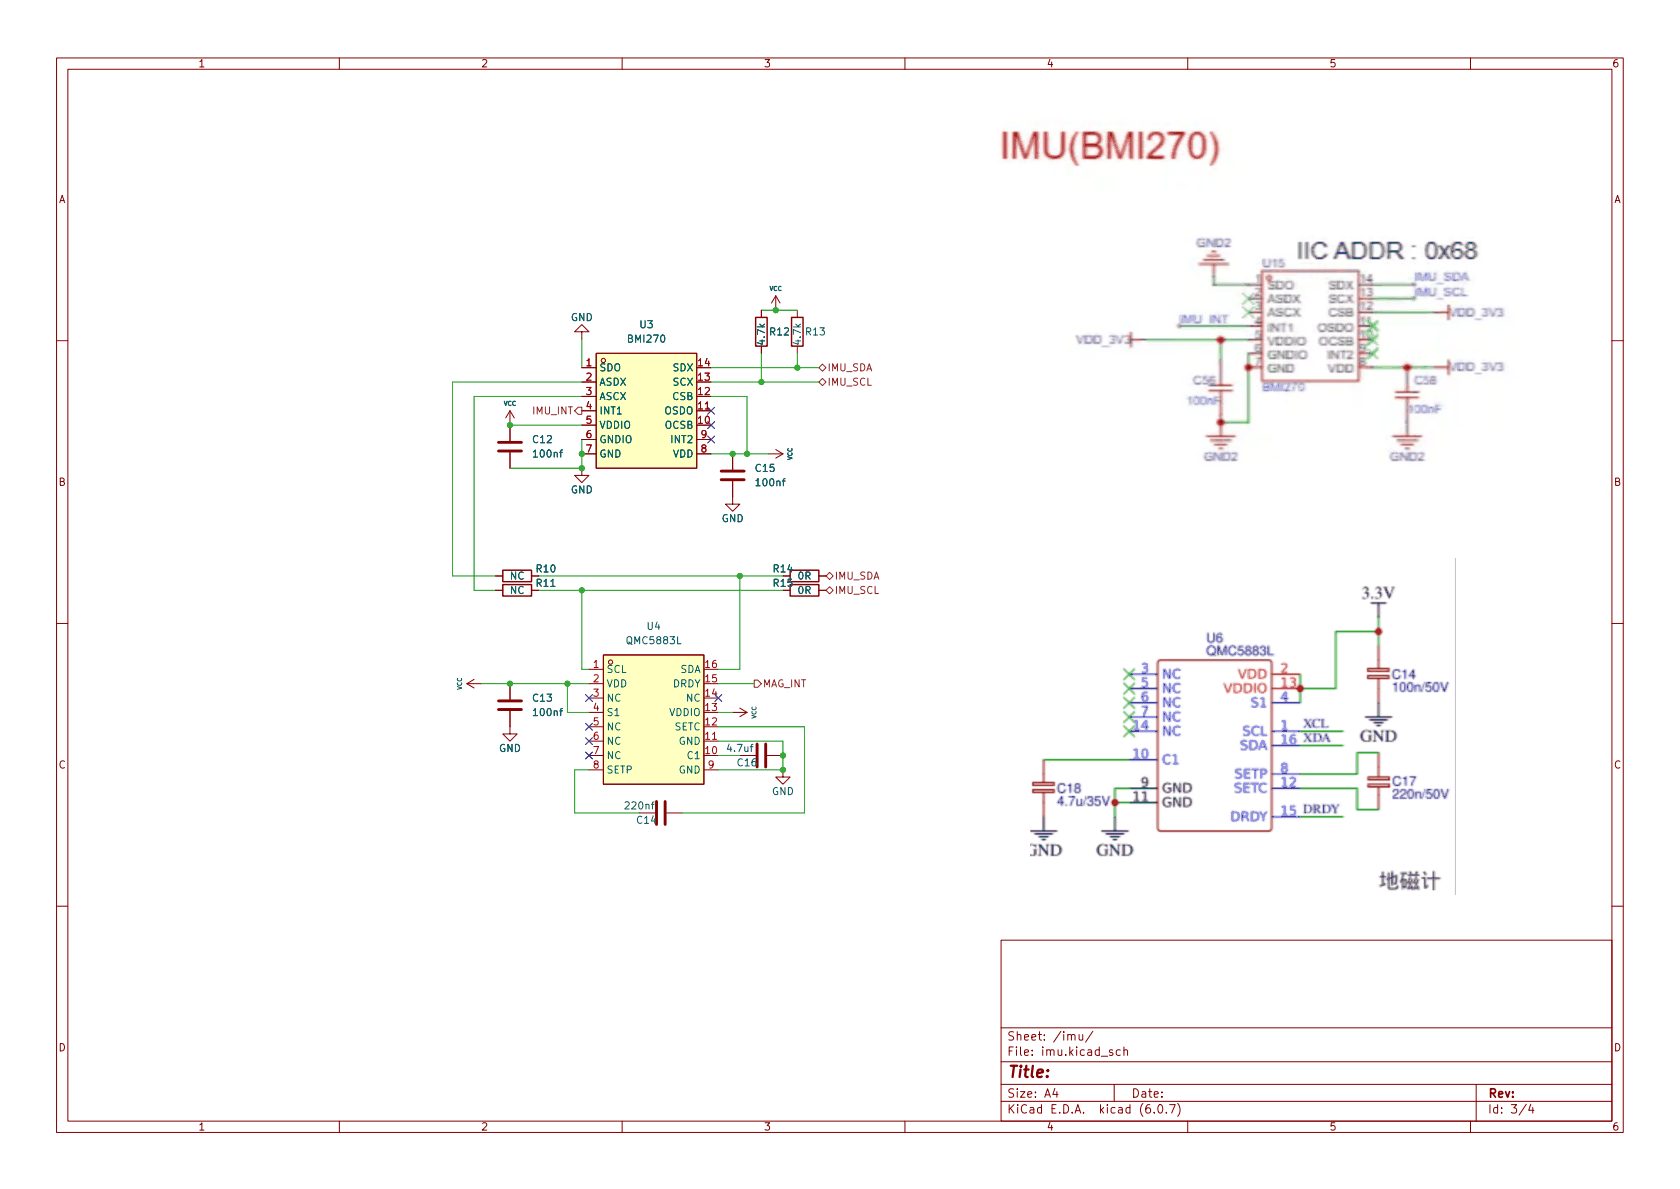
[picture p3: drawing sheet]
(kicad_sch (version 20211123) (generator eeschema)

 (paper "A4")

 (lib_symbols
  (symbol "Device:C" (pin_numbers hide) (pin_names (offset 0.254)) (in_bom yes) (on_board yes)
   (property "Reference" "C" (id 0) (at 0.635 2.54 0) (effects (font (size 1.27 1.27)) (justify left)))
   (property "Value" "C" (id 1) (at 0.635 -2.54 0) (effects (font (size 1.27 1.27)) (justify left)))
   (property "Footprint" "" (id 2) (at 0.9652 -3.81 0) (effects (font (size 1.27 1.27)) hide))
   (property "Datasheet" "~" (id 3) (at 0 0 0) (effects (font (size 1.27 1.27)) hide))
   (symbol "C_0_1"
    (polyline (pts (xy -2.032 -0.762) (xy 2.032 -0.762)) (stroke (width 0.508) (type default) (color 0 0 0 0)) (fill (type none)))
    (polyline (pts (xy -2.032 0.762) (xy 2.032 0.762)) (stroke (width 0.508) (type default) (color 0 0 0 0)) (fill (type none))))
   (symbol "C_1_1"
    (pin passive line (at 0 3.81 270) (length 2.794) (name "~" (effects (font (size 1.27 1.27)))) (number "1" (effects (font (size 1.27 1.27)))))
    (pin passive line (at 0 -3.81 90) (length 2.794) (name "~" (effects (font (size 1.27 1.27)))) (number "2" (effects (font (size 1.27 1.27)))))))
  (symbol "Device:R" (pin_numbers hide) (pin_names (offset 0)) (in_bom yes) (on_board yes)
   (property "Reference" "R" (id 0) (at 2.032 0 90) (effects (font (size 1.27 1.27))))
   (property "Value" "R" (id 1) (at 0 0 90) (effects (font (size 1.27 1.27))))
   (property "Footprint" "" (id 2) (at -1.778 0 90) (effects (font (size 1.27 1.27)) hide))
   (property "Datasheet" "~" (id 3) (at 0 0 0) (effects (font (size 1.27 1.27)) hide))
   (symbol "R_0_1"
    (rectangle (start -1.016 -2.54) (end 1.016 2.54) (stroke (width 0.254) (type default) (color 0 0 0 0)) (fill (type none))))
   (symbol "R_1_1"
    (pin passive line (at 0 3.81 270) (length 1.27) (name "~" (effects (font (size 1.27 1.27)))) (number "1" (effects (font (size 1.27 1.27)))))
    (pin passive line (at 0 -3.81 90) (length 1.27) (name "~" (effects (font (size 1.27 1.27)))) (number "2" (effects (font (size 1.27 1.27)))))))
  (symbol "easyeda2kicad:BMI270" (in_bom yes) (on_board yes)
   (property "Reference" "U" (id 0) (at 0 12.7 0) (effects (font (size 1.27 1.27))))
   (property "Value" "BMI270" (id 1) (at 0 -12.7 0) (effects (font (size 1.27 1.27))))
   (property "Footprint" "easyeda2kicad:LGA-14_L3.0-W2.5-P0.50-BR" (id 2) (at 0 -15.24 0) (effects (font (size 1.27 1.27)) hide))
   (property "Datasheet" "" (id 3) (at 0 0 0) (effects (font (size 1.27 1.27)) hide))
   (property "LCSC Part" "C2836813" (id 4) (at 0 -17.78 0) (effects (font (size 1.27 1.27)) hide))
   (symbol "BMI270_0_1"
    (rectangle (start -8.89 10.16) (end 8.89 -10.16) (stroke (width 0) (type default) (color 0 0 0 0)) (fill (type background)))
    (circle (center -7.62 8.89) (radius 0.38) (stroke (width 0) (type default) (color 0 0 0 0)) (fill (type none)))
    (pin bidirectional line (at -11.43 7.62 0) (length 2.54) (name "SDO" (effects (font (size 1.27 1.27)))) (number "1" (effects (font (size 1.27 1.27)))))
    (pin bidirectional line (at 11.43 -2.54 180) (length 2.54) (name "OCSB" (effects (font (size 1.27 1.27)))) (number "10" (effects (font (size 1.27 1.27)))))
    (pin bidirectional line (at 11.43 0 180) (length 2.54) (name "OSDO" (effects (font (size 1.27 1.27)))) (number "11" (effects (font (size 1.27 1.27)))))
    (pin bidirectional line (at 11.43 2.54 180) (length 2.54) (name "CSB" (effects (font (size 1.27 1.27)))) (number "12" (effects (font (size 1.27 1.27)))))
    (pin bidirectional line (at 11.43 5.08 180) (length 2.54) (name "SCX" (effects (font (size 1.27 1.27)))) (number "13" (effects (font (size 1.27 1.27)))))
    (pin bidirectional line (at 11.43 7.62 180) (length 2.54) (name "SDX" (effects (font (size 1.27 1.27)))) (number "14" (effects (font (size 1.27 1.27)))))
    (pin bidirectional line (at -11.43 5.08 0) (length 2.54) (name "ASDX" (effects (font (size 1.27 1.27)))) (number "2" (effects (font (size 1.27 1.27)))))
    (pin bidirectional line (at -11.43 2.54 0) (length 2.54) (name "ASCX" (effects (font (size 1.27 1.27)))) (number "3" (effects (font (size 1.27 1.27)))))
    (pin output line (at -11.43 0 0) (length 2.54) (name "INT1" (effects (font (size 1.27 1.27)))) (number "4" (effects (font (size 1.27 1.27)))))
    (pin power_in line (at -11.43 -2.54 0) (length 2.54) (name "VDDIO" (effects (font (size 1.27 1.27)))) (number "5" (effects (font (size 1.27 1.27)))))
    (pin power_in line (at -11.43 -5.08 0) (length 2.54) (name "GNDIO" (effects (font (size 1.27 1.27)))) (number "6" (effects (font (size 1.27 1.27)))))
    (pin power_in line (at -11.43 -7.62 0) (length 2.54) (name "GND" (effects (font (size 1.27 1.27)))) (number "7" (effects (font (size 1.27 1.27)))))
    (pin power_in line (at 11.43 -7.62 180) (length 2.54) (name "VDD" (effects (font (size 1.27 1.27)))) (number "8" (effects (font (size 1.27 1.27)))))
    (pin output line (at 11.43 -5.08 180) (length 2.54) (name "INT2" (effects (font (size 1.27 1.27)))) (number "9" (effects (font (size 1.27 1.27)))))))
  (symbol "easyeda2kicad:QMC5883L" (in_bom yes) (on_board yes)
   (property "Reference" "U" (id 0) (at 0 13.97 0) (effects (font (size 1.27 1.27))))
   (property "Value" "QMC5883L" (id 1) (at 0 -13.97 0) (effects (font (size 1.27 1.27))))
   (property "Footprint" "easyeda2kicad:LGA-16_L3.0-W3.0-P0.50-BL_SQ" (id 2) (at 0 -16.51 0) (effects (font (size 1.27 1.27)) hide))
   (property "Datasheet" "" (id 3) (at 0 0 0) (effects (font (size 1.27 1.27)) hide))
   (property "LCSC Part" "C976032" (id 4) (at 0 -19.05 0) (effects (font (size 1.27 1.27)) hide))
   (symbol "QMC5883L_0_1"
    (rectangle (start -8.89 11.43) (end 8.89 -11.43) (stroke (width 0) (type default) (color 0 0 0 0)) (fill (type background)))
    (circle (center -7.62 10.16) (radius 0.38) (stroke (width 0) (type default) (color 0 0 0 0)) (fill (type none)))
    (pin bidirectional line (at -11.43 8.89 0) (length 2.54) (name "SCL" (effects (font (size 1.27 1.27)))) (number "1" (effects (font (size 1.27 1.27)))))
    (pin passive line (at 11.43 -6.35 180) (length 2.54) (name "C1" (effects (font (size 1.27 1.27)))) (number "10" (effects (font (size 1.27 1.27)))))
    (pin power_in line (at 11.43 -3.81 180) (length 2.54) (name "GND" (effects (font (size 1.27 1.27)))) (number "11" (effects (font (size 1.27 1.27)))))
    (pin passive line (at 11.43 -1.27 180) (length 2.54) (name "SETC" (effects (font (size 1.27 1.27)))) (number "12" (effects (font (size 1.27 1.27)))))
    (pin power_in line (at 11.43 1.27 180) (length 2.54) (name "VDDIO" (effects (font (size 1.27 1.27)))) (number "13" (effects (font (size 1.27 1.27)))))
    (pin unspecified line (at 11.43 3.81 180) (length 2.54) (name "NC" (effects (font (size 1.27 1.27)))) (number "14" (effects (font (size 1.27 1.27)))))
    (pin output line (at 11.43 6.35 180) (length 2.54) (name "DRDY" (effects (font (size 1.27 1.27)))) (number "15" (effects (font (size 1.27 1.27)))))
    (pin bidirectional line (at 11.43 8.89 180) (length 2.54) (name "SDA" (effects (font (size 1.27 1.27)))) (number "16" (effects (font (size 1.27 1.27)))))
    (pin power_in line (at -11.43 6.35 0) (length 2.54) (name "VDD" (effects (font (size 1.27 1.27)))) (number "2" (effects (font (size 1.27 1.27)))))
    (pin unspecified line (at -11.43 3.81 0) (length 2.54) (name "NC" (effects (font (size 1.27 1.27)))) (number "3" (effects (font (size 1.27 1.27)))))
    (pin bidirectional line (at -11.43 1.27 0) (length 2.54) (name "S1" (effects (font (size 1.27 1.27)))) (number "4" (effects (font (size 1.27 1.27)))))
    (pin unspecified line (at -11.43 -1.27 0) (length 2.54) (name "NC" (effects (font (size 1.27 1.27)))) (number "5" (effects (font (size 1.27 1.27)))))
    (pin unspecified line (at -11.43 -3.81 0) (length 2.54) (name "NC" (effects (font (size 1.27 1.27)))) (number "6" (effects (font (size 1.27 1.27)))))
    (pin unspecified line (at -11.43 -6.35 0) (length 2.54) (name "NC" (effects (font (size 1.27 1.27)))) (number "7" (effects (font (size 1.27 1.27)))))
    (pin passive line (at -11.43 -8.89 0) (length 2.54) (name "SETP" (effects (font (size 1.27 1.27)))) (number "8" (effects (font (size 1.27 1.27)))))
    (pin power_in line (at 11.43 -8.89 180) (length 2.54) (name "GND" (effects (font (size 1.27 1.27)))) (number "9" (effects (font (size 1.27 1.27)))))))
  (symbol "power:GND" (power) (pin_names (offset 0)) (in_bom yes) (on_board yes)
   (property "Reference" "#PWR" (id 0) (at 0 -6.35 0) (effects (font (size 1.27 1.27)) hide))
   (property "Value" "GND" (id 1) (at 0 -3.81 0) (effects (font (size 1.27 1.27))))
   (property "Footprint" "" (id 2) (at 0 0 0) (effects (font (size 1.27 1.27)) hide))
   (property "Datasheet" "" (id 3) (at 0 0 0) (effects (font (size 1.27 1.27)) hide))
   (symbol "GND_0_1"
    (polyline (pts (xy 0 0) (xy 0 -1.27) (xy 1.27 -1.27) (xy 0 -2.54) (xy -1.27 -1.27) (xy 0 -1.27)) (stroke (width 0) (type default) (color 0 0 0 0)) (fill (type none))))
   (symbol "GND_1_1"
    (pin power_in line (at 0 0 270) (length 0) hide (name "GND" (effects (font (size 1.27 1.27)))) (number "1" (effects (font (size 1.27 1.27)))))))
  (symbol "power:VCC" (power) (pin_names (offset 0)) (in_bom yes) (on_board yes)
   (property "Reference" "#PWR" (id 0) (at 0 -3.81 0) (effects (font (size 1.27 1.27)) hide))
   (property "Value" "VCC" (id 1) (at 0 3.81 0) (effects (font (size 1.27 1.27))))
   (property "Footprint" "" (id 2) (at 0 0 0) (effects (font (size 1.27 1.27)) hide))
   (property "Datasheet" "" (id 3) (at 0 0 0) (effects (font (size 1.27 1.27)) hide))
   (symbol "VCC_0_1"
    (polyline (pts (xy -0.762 1.27) (xy 0 2.54)) (stroke (width 0) (type default) (color 0 0 0 0)) (fill (type none)))
    (polyline (pts (xy 0 0) (xy 0 2.54)) (stroke (width 0) (type default) (color 0 0 0 0)) (fill (type none)))
    (polyline (pts (xy 0 2.54) (xy 0.762 1.27)) (stroke (width 0) (type default) (color 0 0 0 0)) (fill (type none))))
   (symbol "VCC_1_1"
    (pin power_in line (at 0 0 90) (length 0) hide (name "VCC" (effects (font (size 1.27 1.27)))) (number "1" (effects (font (size 1.27 1.27))))))))

 (junction (at 134.62 67.31) (diameter 0) (color 0 0 0 0))
 (junction (at 137.16 54.61) (diameter 0) (color 0 0 0 0))
 (junction (at 132.08 80.01) (diameter 0) (color 0 0 0 0))
 (junction (at 100.33 120.65) (diameter 0) (color 0 0 0 0))
 (junction (at 138.43 133.35) (diameter 0) (color 0 0 0 0))
 (junction (at 102.87 104.14) (diameter 0) (color 0 0 0 0))
 (junction (at 102.87 82.55) (diameter 0) (color 0 0 0 0))
 (junction (at 90.17 74.93) (diameter 0) (color 0 0 0 0))
 (junction (at 102.87 80.01) (diameter 0) (color 0 0 0 0))
 (junction (at 138.43 135.89) (diameter 0) (color 0 0 0 0))
 (junction (at 90.17 120.65) (diameter 0) (color 0 0 0 0))
 (junction (at 140.97 64.77) (diameter 0) (color 0 0 0 0))
 (junction (at 130.81 101.6) (diameter 0) (color 0 0 0 0))
 (junction (at 129.54 80.01) (diameter 0) (color 0 0 0 0))

 (no_connect (at 125.73 77.47))
 (no_connect (at 125.73 72.39))
 (no_connect (at 125.73 74.93))
 (no_connect (at 127 123.19))
 (no_connect (at 104.14 128.27))
 (no_connect (at 104.14 123.19))
 (no_connect (at 104.14 130.81))
 (no_connect (at 104.14 133.35))

 (wire (pts (xy 95.25 104.14) (xy 102.87 104.14)) (stroke (width 0) (type default) (color 0 0 0 0)))
 (wire (pts (xy 127 118.11) (xy 130.81 118.11)) (stroke (width 0) (type default) (color 0 0 0 0)))
 (wire (pts (xy 140.97 62.23) (xy 140.97 64.77)) (stroke (width 0) (type default) (color 0 0 0 0)))
 (wire (pts (xy 132.08 69.85) (xy 132.08 80.01)) (stroke (width 0) (type default) (color 0 0 0 0)))
 (wire (pts (xy 129.54 80.01) (xy 132.08 80.01)) (stroke (width 0) (type default) (color 0 0 0 0)))
 (wire (pts (xy 85.09 120.65) (xy 90.17 120.65)) (stroke (width 0) (type default) (color 0 0 0 0)))
 (wire (pts (xy 80.01 67.31) (xy 80.01 101.6)) (stroke (width 0) (type default) (color 0 0 0 0)))
 (wire (pts (xy 100.33 125.73) (xy 100.33 120.65)) (stroke (width 0) (type default) (color 0 0 0 0)))
 (wire (pts (xy 100.33 120.65) (xy 104.14 120.65)) (stroke (width 0) (type default) (color 0 0 0 0)))
 (wire (pts (xy 102.87 59.69) (xy 102.87 64.77)) (stroke (width 0) (type default) (color 0 0 0 0)))
 (wire (pts (xy 127 133.35) (xy 130.81 133.35)) (stroke (width 0) (type default) (color 0 0 0 0)))
 (wire (pts (xy 102.87 80.01) (xy 102.87 82.55)) (stroke (width 0) (type default) (color 0 0 0 0)))
 (wire (pts (xy 142.24 128.27) (xy 127 128.27)) (stroke (width 0) (type default) (color 0 0 0 0)))
 (wire (pts (xy 144.78 67.31) (xy 134.62 67.31)) (stroke (width 0) (type default) (color 0 0 0 0)))
 (wire (pts (xy 127 120.65) (xy 133.35 120.65)) (stroke (width 0) (type default) (color 0 0 0 0)))
 (wire (pts (xy 102.87 69.85) (xy 83.82 69.85)) (stroke (width 0) (type default) (color 0 0 0 0)))
 (wire (pts (xy 102.87 67.31) (xy 80.01 67.31)) (stroke (width 0) (type default) (color 0 0 0 0)))
 (wire (pts (xy 104.14 125.73) (xy 100.33 125.73)) (stroke (width 0) (type default) (color 0 0 0 0)))
 (wire (pts (xy 142.24 143.51) (xy 142.24 128.27)) (stroke (width 0) (type default) (color 0 0 0 0)))
 (wire (pts (xy 125.73 64.77) (xy 140.97 64.77)) (stroke (width 0) (type default) (color 0 0 0 0)))
 (wire (pts (xy 130.81 101.6) (xy 138.43 101.6)) (stroke (width 0) (type default) (color 0 0 0 0)))
 (wire (pts (xy 90.17 120.65) (xy 100.33 120.65)) (stroke (width 0) (type default) (color 0 0 0 0)))
 (wire (pts (xy 101.6 135.89) (xy 101.6 143.51)) (stroke (width 0) (type default) (color 0 0 0 0)))
 (wire (pts (xy 102.87 118.11) (xy 104.14 118.11)) (stroke (width 0) (type default) (color 0 0 0 0)))
 (wire (pts (xy 127 130.81) (xy 138.43 130.81)) (stroke (width 0) (type default) (color 0 0 0 0)))
 (wire (pts (xy 129.54 125.73) (xy 127 125.73)) (stroke (width 0) (type default) (color 0 0 0 0)))
 (wire (pts (xy 138.43 133.35) (xy 138.43 135.89)) (stroke (width 0) (type default) (color 0 0 0 0)))
 (wire (pts (xy 90.17 82.55) (xy 102.87 82.55)) (stroke (width 0) (type default) (color 0 0 0 0)))
 (wire (pts (xy 137.16 54.61) (xy 140.97 54.61)) (stroke (width 0) (type default) (color 0 0 0 0)))
 (wire (pts (xy 95.25 101.6) (xy 130.81 101.6)) (stroke (width 0) (type default) (color 0 0 0 0)))
 (wire (pts (xy 132.08 80.01) (xy 135.89 80.01)) (stroke (width 0) (type default) (color 0 0 0 0)))
 (wire (pts (xy 80.01 101.6) (xy 87.63 101.6)) (stroke (width 0) (type default) (color 0 0 0 0)))
 (wire (pts (xy 125.73 69.85) (xy 132.08 69.85)) (stroke (width 0) (type default) (color 0 0 0 0)))
 (wire (pts (xy 102.87 104.14) (xy 102.87 118.11)) (stroke (width 0) (type default) (color 0 0 0 0)))
 (wire (pts (xy 83.82 69.85) (xy 83.82 104.14)) (stroke (width 0) (type default) (color 0 0 0 0)))
 (wire (pts (xy 134.62 67.31) (xy 125.73 67.31)) (stroke (width 0) (type default) (color 0 0 0 0)))
 (wire (pts (xy 134.62 54.61) (xy 137.16 54.61)) (stroke (width 0) (type default) (color 0 0 0 0)))
 (wire (pts (xy 138.43 130.81) (xy 138.43 133.35)) (stroke (width 0) (type default) (color 0 0 0 0)))
 (wire (pts (xy 130.81 101.6) (xy 130.81 118.11)) (stroke (width 0) (type default) (color 0 0 0 0)))
 (wire (pts (xy 102.87 77.47) (xy 102.87 80.01)) (stroke (width 0) (type default) (color 0 0 0 0)))
 (wire (pts (xy 102.87 104.14) (xy 138.43 104.14)) (stroke (width 0) (type default) (color 0 0 0 0)))
 (wire (pts (xy 101.6 143.51) (xy 113.03 143.51)) (stroke (width 0) (type default) (color 0 0 0 0)))
 (wire (pts (xy 125.73 80.01) (xy 129.54 80.01)) (stroke (width 0) (type default) (color 0 0 0 0)))
 (wire (pts (xy 134.62 62.23) (xy 134.62 67.31)) (stroke (width 0) (type default) (color 0 0 0 0)))
 (wire (pts (xy 104.14 135.89) (xy 101.6 135.89)) (stroke (width 0) (type default) (color 0 0 0 0)))
 (wire (pts (xy 140.97 64.77) (xy 144.78 64.77)) (stroke (width 0) (type default) (color 0 0 0 0)))
 (wire (pts (xy 90.17 74.93) (xy 102.87 74.93)) (stroke (width 0) (type default) (color 0 0 0 0)))
 (wire (pts (xy 83.82 104.14) (xy 87.63 104.14)) (stroke (width 0) (type default) (color 0 0 0 0)))
 (wire (pts (xy 120.65 143.51) (xy 142.24 143.51)) (stroke (width 0) (type default) (color 0 0 0 0)))
 (wire (pts (xy 127 135.89) (xy 138.43 135.89)) (stroke (width 0) (type default) (color 0 0 0 0)))

 (image (at 219.71 128.27)
  (data))
 (image (at 222.25 54.61)
  (data))

 (hierarchical_label "IMU_SCL" (shape bidirectional) (at 144.78 67.31 0) (effects (font (size 1.27 1.27)) (justify left)))
 (hierarchical_label "IMU_SCL" (shape bidirectional) (at 146.05 104.14 0) (effects (font (size 1.27 1.27)) (justify left)))
 (hierarchical_label "IMU_SDA" (shape bidirectional) (at 144.78 64.77 0) (effects (font (size 1.27 1.27)) (justify left)))
 (hierarchical_label "IMU_INT" (shape output) (at 102.87 72.39 180) (effects (font (size 1.27 1.27)) (justify right)))
 (hierarchical_label "MAG_INT" (shape output) (at 133.35 120.65 0) (effects (font (size 1.27 1.27)) (justify left)))
 (hierarchical_label "IMU_SDA" (shape bidirectional) (at 146.05 101.6 0) (effects (font (size 1.27 1.27)) (justify left)))

 (symbol (lib_id "power:GND") (at 102.87 82.55 0) (unit 1) (in_bom yes) (on_board yes)
  (property "Reference" "#PWR025" (id 0) (at 102.87 82.55 0) (effects (font (size 0.762 0.762)) hide))
  (property "Value" "GND" (id 1) (at 102.87 86.36 0))
  (property "Footprint" "" (id 2) (at 102.87 82.55 0) (effects (font (size 1.27 1.27)) hide))
  (property "Datasheet" "" (id 3) (at 102.87 82.55 0) (effects (font (size 1.27 1.27)) hide)) (pin "1"))

 (symbol (lib_id "power:GND") (at 102.87 59.69 180) (unit 1) (in_bom yes) (on_board yes)
  (property "Reference" "#PWR024" (id 0) (at 102.87 59.69 0) (effects (font (size 0.762 0.762)) hide))
  (property "Value" "GND" (id 1) (at 102.87 55.88 0))
  (property "Footprint" "" (id 2) (at 102.87 59.69 0) (effects (font (size 1.27 1.27)) hide))
  (property "Datasheet" "" (id 3) (at 102.87 59.69 0) (effects (font (size 1.27 1.27)) hide)) (pin "1"))

 (symbol (lib_id "power:GND") (at 90.17 128.27 0) (unit 1) (in_bom yes) (on_board yes)
  (property "Reference" "#PWR023" (id 0) (at 90.17 128.27 0) (effects (font (size 0.762 0.762)) hide))
  (property "Value" "GND" (id 1) (at 90.17 132.08 0))
  (property "Footprint" "" (id 2) (at 90.17 128.27 0) (effects (font (size 1.27 1.27)) hide))
  (property "Datasheet" "" (id 3) (at 90.17 128.27 0) (effects (font (size 1.27 1.27)) hide)) (pin "1"))

 (symbol (lib_id "power:VCC") (at 137.16 54.61 0) (unit 1) (in_bom yes) (on_board yes)
  (property "Reference" "#PWR029" (id 0) (at 137.16 52.07 0) (effects (font (size 0.762 0.762)) hide))
  (property "Value" "VCC" (id 1) (at 137.16 50.8 0) (effects (font (size 0.762 0.762))))
  (property "Footprint" "" (id 2) (at 137.16 54.61 0) (effects (font (size 1.524 1.524)) hide))
  (property "Datasheet" "" (id 3) (at 137.16 54.61 0) (effects (font (size 1.524 1.524)) hide)) (pin "1"))

 (symbol (lib_id "Device:C") (at 90.17 124.46 180) (unit 1) (in_bom yes) (on_board yes) (fields_autoplaced)
  (property "Reference" "C13" (id 0) (at 93.98 123.1899 0) (effects (font (size 1.27 1.27)) (justify right)))
  (property "Value" "100nf" (id 1) (at 93.98 125.7299 0) (effects (font (size 1.27 1.27)) (justify right)))
  (property "Footprint" "Capacitor_SMD:C_0402_1005Metric" (id 2) (at 89.2048 120.65 0) (effects (font (size 1.27 1.27)) hide))
  (property "Datasheet" "~" (id 3) (at 90.17 124.46 0) (effects (font (size 1.27 1.27)) hide)) (pin "1") (pin "2"))

 (symbol (lib_id "power:VCC") (at 129.54 125.73 270) (unit 1) (in_bom yes) (on_board yes)
  (property "Reference" "#PWR027" (id 0) (at 132.08 125.73 0) (effects (font (size 0.762 0.762)) hide))
  (property "Value" "VCC" (id 1) (at 133.35 125.73 0) (effects (font (size 0.762 0.762))))
  (property "Footprint" "" (id 2) (at 129.54 125.73 0) (effects (font (size 1.524 1.524)) hide))
  (property "Datasheet" "" (id 3) (at 129.54 125.73 0) (effects (font (size 1.524 1.524)) hide)) (pin "1"))

 (symbol (lib_id "easyeda2kicad:QMC5883L") (at 115.57 127 0) (unit 1) (in_bom yes) (on_board yes) (fields_autoplaced)
  (property "Reference" "U4" (id 0) (at 115.57 110.49 0))
  (property "Value" "QMC5883L" (id 1) (at 115.57 113.03 0))
  (property "Footprint" "easyeda2kicad:LGA-16_L3.0-W3.0-P0.50-BL_SQ" (id 2) (at 115.57 143.51 0) (effects (font (size 1.27 1.27)) hide))
  (property "Datasheet" "" (id 3) (at 115.57 127 0) (effects (font (size 1.27 1.27)) hide))
  (property "LCSC Part" "C976032" (id 4) (at 115.57 146.05 0) (effects (font (size 1.27 1.27)) hide)) (pin "1") (pin "10") (pin "11") (pin "12") (pin "13") (pin "14") (pin "15") (pin "16") (pin "2") (pin "3") (pin "4") (pin "5") (pin "6") (pin "7") (pin "8") (pin "9"))

 (symbol (lib_id "power:GND") (at 138.43 135.89 0) (unit 1) (in_bom yes) (on_board yes)
  (property "Reference" "#PWR030" (id 0) (at 138.43 135.89 0) (effects (font (size 0.762 0.762)) hide))
  (property "Value" "GND" (id 1) (at 138.43 139.7 0))
  (property "Footprint" "" (id 2) (at 138.43 135.89 0) (effects (font (size 1.27 1.27)) hide))
  (property "Datasheet" "" (id 3) (at 138.43 135.89 0) (effects (font (size 1.27 1.27)) hide)) (pin "1"))

 (symbol (lib_id "Device:C") (at 129.54 83.82 180) (unit 1) (in_bom yes) (on_board yes) (fields_autoplaced)
  (property "Reference" "C15" (id 0) (at 133.35 82.5499 0) (effects (font (size 1.27 1.27)) (justify right)))
  (property "Value" "100nf" (id 1) (at 133.35 85.0899 0) (effects (font (size 1.27 1.27)) (justify right)))
  (property "Footprint" "Capacitor_SMD:C_0402_1005Metric" (id 2) (at 128.5748 80.01 0) (effects (font (size 1.27 1.27)) hide))
  (property "Datasheet" "~" (id 3) (at 129.54 83.82 0) (effects (font (size 1.27 1.27)) hide)) (pin "1") (pin "2"))

 (symbol (lib_id "Device:R") (at 140.97 58.42 0) (unit 1) (in_bom yes) (on_board yes)
  (property "Reference" "R13" (id 0) (at 142.24 58.42 0) (effects (font (size 1.27 1.27)) (justify left)))
  (property "Value" "4.7k" (id 1) (at 140.97 60.96 90) (effects (font (size 1.27 1.27)) (justify left)))
  (property "Footprint" "Resistor_SMD:R_0402_1005Metric" (id 2) (at 139.192 58.42 90) (effects (font (size 1.27 1.27)) hide))
  (property "Datasheet" "~" (id 3) (at 140.97 58.42 0) (effects (font (size 1.27 1.27)) hide)) (pin "1") (pin "2"))

 (symbol (lib_id "Device:R") (at 134.62 58.42 0) (unit 1) (in_bom yes) (on_board yes)
  (property "Reference" "R12" (id 0) (at 135.89 58.42 0) (effects (font (size 1.27 1.27)) (justify left)))
  (property "Value" "4.7k" (id 1) (at 134.62 60.96 90) (effects (font (size 1.27 1.27)) (justify left)))
  (property "Footprint" "Resistor_SMD:R_0402_1005Metric" (id 2) (at 132.842 58.42 90) (effects (font (size 1.27 1.27)) hide))
  (property "Datasheet" "~" (id 3) (at 134.62 58.42 0) (effects (font (size 1.27 1.27)) hide)) (pin "1") (pin "2"))

 (symbol (lib_id "power:VCC") (at 135.89 80.01 270) (unit 1) (in_bom yes) (on_board yes)
  (property "Reference" "#PWR028" (id 0) (at 138.43 80.01 0) (effects (font (size 0.762 0.762)) hide))
  (property "Value" "VCC" (id 1) (at 139.7 80.01 0) (effects (font (size 0.762 0.762))))
  (property "Footprint" "" (id 2) (at 135.89 80.01 0) (effects (font (size 1.524 1.524)) hide))
  (property "Datasheet" "" (id 3) (at 135.89 80.01 0) (effects (font (size 1.524 1.524)) hide)) (pin "1"))

 (symbol (lib_id "Device:C") (at 90.17 78.74 180) (unit 1) (in_bom yes) (on_board yes) (fields_autoplaced)
  (property "Reference" "C12" (id 0) (at 93.98 77.4699 0) (effects (font (size 1.27 1.27)) (justify right)))
  (property "Value" "100nf" (id 1) (at 93.98 80.0099 0) (effects (font (size 1.27 1.27)) (justify right)))
  (property "Footprint" "Capacitor_SMD:C_0402_1005Metric" (id 2) (at 89.2048 74.93 0) (effects (font (size 1.27 1.27)) hide))
  (property "Datasheet" "~" (id 3) (at 90.17 78.74 0) (effects (font (size 1.27 1.27)) hide)) (pin "1") (pin "2"))

 (symbol (lib_id "Device:C") (at 116.84 143.51 270) (unit 1) (in_bom yes) (on_board yes)
  (property "Reference" "C14" (id 0) (at 114.3 144.78 90))
  (property "Value" "220nf" (id 1) (at 113.03 142.24 90))
  (property "Footprint" "Capacitor_SMD:C_0402_1005Metric" (id 2) (at 113.03 144.4752 0) (effects (font (size 1.27 1.27)) hide))
  (property "Datasheet" "~" (id 3) (at 116.84 143.51 0) (effects (font (size 1.27 1.27)) hide)) (pin "1") (pin "2"))

 (symbol (lib_id "power:VCC") (at 85.09 120.65 90) (unit 1) (in_bom yes) (on_board yes)
  (property "Reference" "#PWR021" (id 0) (at 82.55 120.65 0) (effects (font (size 0.762 0.762)) hide))
  (property "Value" "VCC" (id 1) (at 81.28 120.65 0) (effects (font (size 0.762 0.762))))
  (property "Footprint" "" (id 2) (at 85.09 120.65 0) (effects (font (size 1.524 1.524)) hide))
  (property "Datasheet" "" (id 3) (at 85.09 120.65 0) (effects (font (size 1.524 1.524)) hide)) (pin "1"))

 (symbol (lib_id "Device:R") (at 91.44 104.14 90) (unit 1) (in_bom yes) (on_board yes)
  (property "Reference" "R11" (id 0) (at 96.52 102.87 90))
  (property "Value" "NC" (id 1) (at 91.44 104.14 90))
  (property "Footprint" "Resistor_SMD:R_0402_1005Metric" (id 2) (at 91.44 105.918 90) (effects (font (size 1.27 1.27)) hide))
  (property "Datasheet" "~" (id 3) (at 91.44 104.14 0) (effects (font (size 1.27 1.27)) hide)) (pin "1") (pin "2"))

 (symbol (lib_id "easyeda2kicad:BMI270") (at 114.3 72.39 0) (unit 1) (in_bom yes) (on_board yes) (fields_autoplaced)
  (property "Reference" "U3" (id 0) (at 114.3 57.15 0))
  (property "Value" "BMI270" (id 1) (at 114.3 59.69 0))
  (property "Footprint" "easyeda2kicad:LGA-14_L3.0-W2.5-P0.50-BR" (id 2) (at 114.3 87.63 0) (effects (font (size 1.27 1.27)) hide))
  (property "Datasheet" "" (id 3) (at 114.3 72.39 0) (effects (font (size 1.27 1.27)) hide))
  (property "LCSC Part" "C2836813" (id 4) (at 114.3 90.17 0) (effects (font (size 1.27 1.27)) hide)) (pin "1") (pin "10") (pin "11") (pin "12") (pin "13") (pin "14") (pin "2") (pin "3") (pin "4") (pin "5") (pin "6") (pin "7") (pin "8") (pin "9"))

 (symbol (lib_id "power:VCC") (at 90.17 74.93 0) (unit 1) (in_bom yes) (on_board yes)
  (property "Reference" "#PWR022" (id 0) (at 90.17 72.39 0) (effects (font (size 0.762 0.762)) hide))
  (property "Value" "VCC" (id 1) (at 90.17 71.12 0) (effects (font (size 0.762 0.762))))
  (property "Footprint" "" (id 2) (at 90.17 74.93 0) (effects (font (size 1.524 1.524)) hide))
  (property "Datasheet" "" (id 3) (at 90.17 74.93 0) (effects (font (size 1.524 1.524)) hide)) (pin "1"))

 (symbol (lib_id "power:GND") (at 129.54 87.63 0) (unit 1) (in_bom yes) (on_board yes)
  (property "Reference" "#PWR026" (id 0) (at 129.54 87.63 0) (effects (font (size 0.762 0.762)) hide))
  (property "Value" "GND" (id 1) (at 129.54 91.44 0))
  (property "Footprint" "" (id 2) (at 129.54 87.63 0) (effects (font (size 1.27 1.27)) hide))
  (property "Datasheet" "" (id 3) (at 129.54 87.63 0) (effects (font (size 1.27 1.27)) hide)) (pin "1"))

 (symbol (lib_id "Device:R") (at 142.24 104.14 90) (unit 1) (in_bom yes) (on_board yes)
  (property "Reference" "R15" (id 0) (at 138.43 102.87 90))
  (property "Value" "0R" (id 1) (at 142.24 104.14 90))
  (property "Footprint" "Resistor_SMD:R_0402_1005Metric" (id 2) (at 142.24 105.918 90) (effects (font (size 1.27 1.27)) hide))
  (property "Datasheet" "~" (id 3) (at 142.24 104.14 0) (effects (font (size 1.27 1.27)) hide)) (pin "1") (pin "2"))

 (symbol (lib_id "Device:C") (at 134.62 133.35 270) (unit 1) (in_bom yes) (on_board yes)
  (property "Reference" "C16" (id 0) (at 132.08 134.62 90))
  (property "Value" "4.7uf" (id 1) (at 130.81 132.08 90))
  (property "Footprint" "Capacitor_SMD:C_0402_1005Metric" (id 2) (at 130.81 134.3152 0) (effects (font (size 1.27 1.27)) hide))
  (property "Datasheet" "~" (id 3) (at 134.62 133.35 0) (effects (font (size 1.27 1.27)) hide)) (pin "1") (pin "2"))

 (symbol (lib_id "Device:R") (at 91.44 101.6 90) (unit 1) (in_bom yes) (on_board yes)
  (property "Reference" "R10" (id 0) (at 96.52 100.33 90))
  (property "Value" "NC" (id 1) (at 91.44 101.6 90))
  (property "Footprint" "Resistor_SMD:R_0402_1005Metric" (id 2) (at 91.44 103.378 90) (effects (font (size 1.27 1.27)) hide))
  (property "Datasheet" "~" (id 3) (at 91.44 101.6 0) (effects (font (size 1.27 1.27)) hide)) (pin "1") (pin "2"))

 (symbol (lib_id "Device:R") (at 142.24 101.6 90) (unit 1) (in_bom yes) (on_board yes)
  (property "Reference" "R14" (id 0) (at 138.43 100.33 90))
  (property "Value" "0R" (id 1) (at 142.24 101.6 90))
  (property "Footprint" "Resistor_SMD:R_0402_1005Metric" (id 2) (at 142.24 103.378 90) (effects (font (size 1.27 1.27)) hide))
  (property "Datasheet" "~" (id 3) (at 142.24 101.6 0) (effects (font (size 1.27 1.27)) hide)) (pin "1") (pin "2")))
